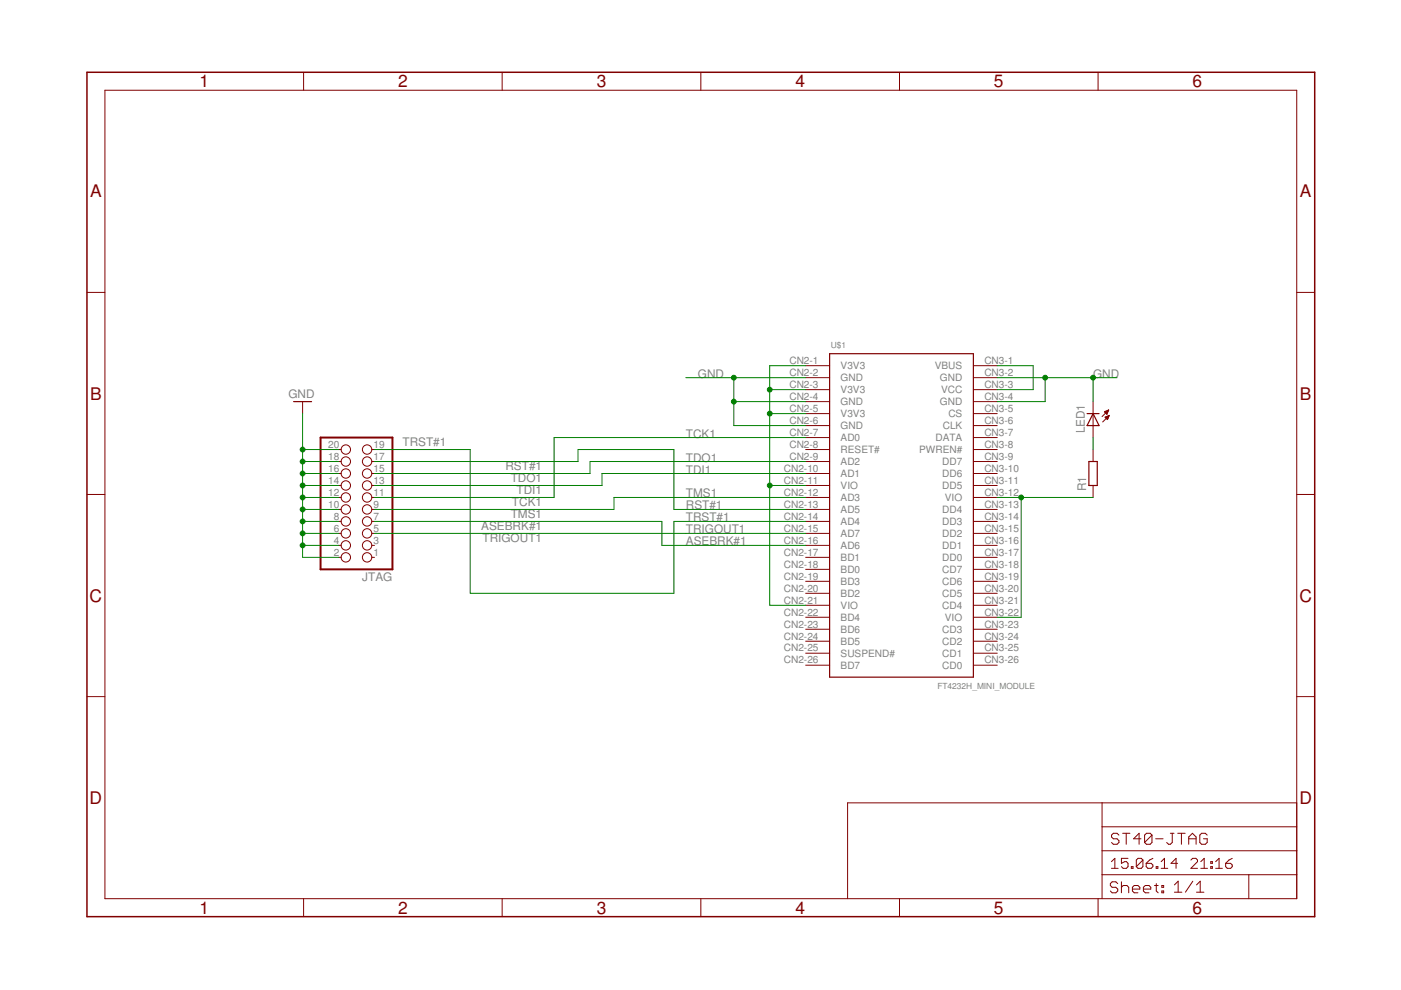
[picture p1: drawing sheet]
<?xml version="1.0" encoding="utf-8"?>
<!DOCTYPE eagle SYSTEM "eagle.dtd">
<!--
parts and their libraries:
SparkFun-Aesthetics: Licensing: Creative Commons ShareAlike 4.0 International - https://creativecommons.org/licenses/by-sa/4.0
-->
<eagle version="6.5.0">
<drawing>
<settings>
<setting alwaysvectorfont="no"/>
<setting verticaltext="up"/>
</settings>
<grid distance="0.1" unitdist="inch" unit="inch" style="lines" multiple="1" display="no" altdistance="0.01" altunitdist="inch" altunit="inch"/>
<schematic xreflabel="%F%N/%S.%C%R" xrefpart="/%S.%C%R">
<libraries>
<library name="pinhead">
<symbols>
<symbol name="PINH2X10">
<wire x1="-6.35" y1="-15.24" x2="8.89" y2="-15.24" width="0.4064" layer="94"/>
<wire x1="8.89" y1="-15.24" x2="8.89" y2="12.7" width="0.4064" layer="94"/>
<wire x1="8.89" y1="12.7" x2="-6.35" y2="12.7" width="0.4064" layer="94"/>
<wire x1="-6.35" y1="12.7" x2="-6.35" y2="-15.24" width="0.4064" layer="94"/>
<text x="-6.35" y="13.335" size="1.778" layer="95">&gt;NAME</text>
<text x="-6.35" y="-17.78" size="1.778" layer="96">&gt;VALUE</text>
<pin name="1" x="-2.54" y="10.16" visible="pad" length="short" direction="pas" function="dot"/>
<pin name="2" x="5.08" y="10.16" visible="pad" length="short" direction="pas" function="dot" rot="R180"/>
<pin name="3" x="-2.54" y="7.62" visible="pad" length="short" direction="pas" function="dot"/>
<pin name="4" x="5.08" y="7.62" visible="pad" length="short" direction="pas" function="dot" rot="R180"/>
<pin name="5" x="-2.54" y="5.08" visible="pad" length="short" direction="pas" function="dot"/>
<pin name="6" x="5.08" y="5.08" visible="pad" length="short" direction="pas" function="dot" rot="R180"/>
<pin name="7" x="-2.54" y="2.54" visible="pad" length="short" direction="pas" function="dot"/>
<pin name="8" x="5.08" y="2.54" visible="pad" length="short" direction="pas" function="dot" rot="R180"/>
<pin name="9" x="-2.54" y="0" visible="pad" length="short" direction="pas" function="dot"/>
<pin name="10" x="5.08" y="0" visible="pad" length="short" direction="pas" function="dot" rot="R180"/>
<pin name="11" x="-2.54" y="-2.54" visible="pad" length="short" direction="pas" function="dot"/>
<pin name="12" x="5.08" y="-2.54" visible="pad" length="short" direction="pas" function="dot" rot="R180"/>
<pin name="13" x="-2.54" y="-5.08" visible="pad" length="short" direction="pas" function="dot"/>
<pin name="14" x="5.08" y="-5.08" visible="pad" length="short" direction="pas" function="dot" rot="R180"/>
<pin name="15" x="-2.54" y="-7.62" visible="pad" length="short" direction="pas" function="dot"/>
<pin name="16" x="5.08" y="-7.62" visible="pad" length="short" direction="pas" function="dot" rot="R180"/>
<pin name="17" x="-2.54" y="-10.16" visible="pad" length="short" direction="pas" function="dot"/>
<pin name="18" x="5.08" y="-10.16" visible="pad" length="short" direction="pas" function="dot" rot="R180"/>
<pin name="19" x="-2.54" y="-12.7" visible="pad" length="short" direction="pas" function="dot"/>
<pin name="20" x="5.08" y="-12.7" visible="pad" length="short" direction="pas" function="dot" rot="R180"/>
</symbol>
</symbols>
<devicesets>
<deviceset name="PINHD-2X10" prefix="JP" uservalue="yes">
<gates>
<gate name="A" symbol="PINH2X10" x="0" y="0"/>
</gates>
<devices>
<device name="" package="2X10">
<connects>
<connect gate="A" pin="1" pad="1"/>
<connect gate="A" pin="10" pad="10"/>
<connect gate="A" pin="11" pad="11"/>
<connect gate="A" pin="12" pad="12"/>
<connect gate="A" pin="13" pad="13"/>
<connect gate="A" pin="14" pad="14"/>
<connect gate="A" pin="15" pad="15"/>
<connect gate="A" pin="16" pad="16"/>
<connect gate="A" pin="17" pad="17"/>
<connect gate="A" pin="18" pad="18"/>
<connect gate="A" pin="19" pad="19"/>
<connect gate="A" pin="2" pad="2"/>
<connect gate="A" pin="20" pad="20"/>
<connect gate="A" pin="3" pad="3"/>
<connect gate="A" pin="4" pad="4"/>
<connect gate="A" pin="5" pad="5"/>
<connect gate="A" pin="6" pad="6"/>
<connect gate="A" pin="7" pad="7"/>
<connect gate="A" pin="8" pad="8"/>
<connect gate="A" pin="9" pad="9"/>
</connects>
<technologies>
<technology name=""/>
</technologies>
</device>
<device name="/90" package="2X10/90">
<connects>
<connect gate="A" pin="1" pad="1"/>
<connect gate="A" pin="10" pad="10"/>
<connect gate="A" pin="11" pad="11"/>
<connect gate="A" pin="12" pad="12"/>
<connect gate="A" pin="13" pad="13"/>
<connect gate="A" pin="14" pad="14"/>
<connect gate="A" pin="15" pad="15"/>
<connect gate="A" pin="16" pad="16"/>
<connect gate="A" pin="17" pad="17"/>
<connect gate="A" pin="18" pad="18"/>
<connect gate="A" pin="19" pad="19"/>
<connect gate="A" pin="2" pad="2"/>
<connect gate="A" pin="20" pad="20"/>
<connect gate="A" pin="3" pad="3"/>
<connect gate="A" pin="4" pad="4"/>
<connect gate="A" pin="5" pad="5"/>
<connect gate="A" pin="6" pad="6"/>
<connect gate="A" pin="7" pad="7"/>
<connect gate="A" pin="8" pad="8"/>
<connect gate="A" pin="9" pad="9"/>
</connects>
<technologies>
<technology name=""/>
</technologies>
</device>
</devices>
</deviceset>
</devicesets>
</library>
<library name="ft4232H_mini_module">
<symbols>
<symbol name="FT4232H_MINI_MODULE">
<wire x1="-15.24" y1="33.02" x2="15.24" y2="33.02" width="0.254" layer="94"/>
<wire x1="15.24" y1="33.02" x2="15.24" y2="-35.56" width="0.254" layer="94"/>
<wire x1="15.24" y1="-35.56" x2="-15.24" y2="-35.56" width="0.254" layer="94"/>
<wire x1="-15.24" y1="-35.56" x2="-15.24" y2="33.02" width="0.254" layer="94"/>
<pin name="V3V3@1" x="-20.32" y="30.48" length="middle"/>
<pin name="GND@1" x="-20.32" y="27.94" length="middle"/>
<pin name="V3V3@2" x="-20.32" y="25.4" length="middle"/>
<pin name="GND@2" x="-20.32" y="22.86" length="middle"/>
<pin name="V3V3@3" x="-20.32" y="20.32" length="middle"/>
<pin name="GND@3" x="-20.32" y="17.78" length="middle"/>
<pin name="AD0" x="-20.32" y="15.24" length="middle"/>
<pin name="AD2" x="-20.32" y="10.16" length="middle"/>
<pin name="RESET#" x="-20.32" y="12.7" length="middle"/>
<pin name="AD1" x="-20.32" y="7.62" length="middle"/>
<pin name="VIO@1" x="-20.32" y="5.08" length="middle"/>
<pin name="AD3" x="-20.32" y="2.54" length="middle"/>
<pin name="AD5" x="-20.32" y="0" length="middle"/>
<pin name="AD4" x="-20.32" y="-2.54" length="middle"/>
<pin name="AD7" x="-20.32" y="-5.08" length="middle"/>
<pin name="AD6" x="-20.32" y="-7.62" length="middle"/>
<pin name="BD1" x="-20.32" y="-10.16" length="middle"/>
<pin name="BD0" x="-20.32" y="-12.7" length="middle"/>
<pin name="BD3" x="-20.32" y="-15.24" length="middle"/>
<pin name="BD2" x="-20.32" y="-17.78" length="middle"/>
<pin name="VIO@2" x="-20.32" y="-20.32" length="middle"/>
<pin name="BD4" x="-20.32" y="-22.86" length="middle"/>
<pin name="BD6" x="-20.32" y="-25.4" length="middle"/>
<pin name="BD5" x="-20.32" y="-27.94" length="middle"/>
<pin name="SUSPEND#" x="-20.32" y="-30.48" length="middle"/>
<pin name="BD7" x="-20.32" y="-33.02" length="middle"/>
<pin name="VBUS" x="20.32" y="30.48" length="middle" rot="R180"/>
<pin name="GND@4" x="20.32" y="27.94" length="middle" rot="R180"/>
<pin name="VCC" x="20.32" y="25.4" length="middle" rot="R180"/>
<pin name="GND@5" x="20.32" y="22.86" length="middle" rot="R180"/>
<pin name="CS" x="20.32" y="20.32" length="middle" rot="R180"/>
<pin name="CLK" x="20.32" y="17.78" length="middle" rot="R180"/>
<pin name="DATA" x="20.32" y="15.24" length="middle" rot="R180"/>
<pin name="DD7" x="20.32" y="10.16" length="middle" rot="R180"/>
<pin name="PWREN#" x="20.32" y="12.7" length="middle" rot="R180"/>
<pin name="DD6" x="20.32" y="7.62" length="middle" rot="R180"/>
<pin name="DD5" x="20.32" y="5.08" length="middle" rot="R180"/>
<pin name="VIO@3" x="20.32" y="2.54" length="middle" rot="R180"/>
<pin name="DD4" x="20.32" y="0" length="middle" rot="R180"/>
<pin name="DD3" x="20.32" y="-2.54" length="middle" rot="R180"/>
<pin name="DD2" x="20.32" y="-5.08" length="middle" rot="R180"/>
<pin name="DD1" x="20.32" y="-7.62" length="middle" rot="R180"/>
<pin name="DD0" x="20.32" y="-10.16" length="middle" rot="R180"/>
<pin name="CD7" x="20.32" y="-12.7" length="middle" rot="R180"/>
<pin name="CD6" x="20.32" y="-15.24" length="middle" rot="R180"/>
<pin name="CD5" x="20.32" y="-17.78" length="middle" rot="R180"/>
<pin name="CD4" x="20.32" y="-20.32" length="middle" rot="R180"/>
<pin name="VIO@4" x="20.32" y="-22.86" length="middle" rot="R180"/>
<pin name="CD3" x="20.32" y="-25.4" length="middle" rot="R180"/>
<pin name="CD2" x="20.32" y="-27.94" length="middle" rot="R180"/>
<pin name="CD1" x="20.32" y="-30.48" length="middle" rot="R180"/>
<pin name="CD0" x="20.32" y="-33.02" length="middle" rot="R180"/>
<text x="-14.986" y="34.29" size="1.27" layer="95">&gt;NAME</text>
<text x="7.62" y="-38.1" size="1.27" layer="96">&gt;VALUE</text>
</symbol>
</symbols>
<devicesets>
<deviceset name="FT4232H_MINI_MODULE">
<gates>
<gate name="G$1" symbol="FT4232H_MINI_MODULE" x="0" y="0"/>
</gates>
<devices>
<device name="" package="PINHEAD">
<connects>
<connect gate="G$1" pin="AD0" pad="CN2-7"/>
<connect gate="G$1" pin="AD1" pad="CN2-10"/>
<connect gate="G$1" pin="AD2" pad="CN2-9"/>
<connect gate="G$1" pin="AD3" pad="CN2-12"/>
<connect gate="G$1" pin="AD4" pad="CN2-14"/>
<connect gate="G$1" pin="AD5" pad="CN2-13"/>
<connect gate="G$1" pin="AD6" pad="CN2-16"/>
<connect gate="G$1" pin="AD7" pad="CN2-15"/>
<connect gate="G$1" pin="BD0" pad="CN2-18"/>
<connect gate="G$1" pin="BD1" pad="CN2-17"/>
<connect gate="G$1" pin="BD2" pad="CN2-20"/>
<connect gate="G$1" pin="BD3" pad="CN2-19"/>
<connect gate="G$1" pin="BD4" pad="CN2-22"/>
<connect gate="G$1" pin="BD5" pad="CN2-24"/>
<connect gate="G$1" pin="BD6" pad="CN2-23"/>
<connect gate="G$1" pin="BD7" pad="CN2-26"/>
<connect gate="G$1" pin="CD0" pad="CN3-26"/>
<connect gate="G$1" pin="CD1" pad="CN3-25"/>
<connect gate="G$1" pin="CD2" pad="CN3-24"/>
<connect gate="G$1" pin="CD3" pad="CN3-23"/>
<connect gate="G$1" pin="CD4" pad="CN3-21"/>
<connect gate="G$1" pin="CD5" pad="CN3-20"/>
<connect gate="G$1" pin="CD6" pad="CN3-19"/>
<connect gate="G$1" pin="CD7" pad="CN3-18"/>
<connect gate="G$1" pin="CLK" pad="CN3-6"/>
<connect gate="G$1" pin="CS" pad="CN3-5"/>
<connect gate="G$1" pin="DATA" pad="CN3-7"/>
<connect gate="G$1" pin="DD0" pad="CN3-17"/>
<connect gate="G$1" pin="DD1" pad="CN3-16"/>
<connect gate="G$1" pin="DD2" pad="CN3-15"/>
<connect gate="G$1" pin="DD3" pad="CN3-14"/>
<connect gate="G$1" pin="DD4" pad="CN3-13"/>
<connect gate="G$1" pin="DD5" pad="CN3-11"/>
<connect gate="G$1" pin="DD6" pad="CN3-10"/>
<connect gate="G$1" pin="DD7" pad="CN3-9"/>
<connect gate="G$1" pin="GND@1" pad="CN2-2"/>
<connect gate="G$1" pin="GND@2" pad="CN2-4"/>
<connect gate="G$1" pin="GND@3" pad="CN2-6"/>
<connect gate="G$1" pin="GND@4" pad="CN3-2"/>
<connect gate="G$1" pin="GND@5" pad="CN3-4"/>
<connect gate="G$1" pin="PWREN#" pad="CN3-8"/>
<connect gate="G$1" pin="RESET#" pad="CN2-8"/>
<connect gate="G$1" pin="SUSPEND#" pad="CN2-25"/>
<connect gate="G$1" pin="V3V3@1" pad="CN2-1"/>
<connect gate="G$1" pin="V3V3@2" pad="CN2-3"/>
<connect gate="G$1" pin="V3V3@3" pad="CN2-5"/>
<connect gate="G$1" pin="VBUS" pad="CN3-1"/>
<connect gate="G$1" pin="VCC" pad="CN3-3"/>
<connect gate="G$1" pin="VIO@1" pad="CN2-11"/>
<connect gate="G$1" pin="VIO@2" pad="CN2-21"/>
<connect gate="G$1" pin="VIO@3" pad="CN3-12"/>
<connect gate="G$1" pin="VIO@4" pad="CN3-22"/>
</connects>
<technologies>
<technology name=""/>
</technologies>
</device>
</devices>
</deviceset>
</devicesets>
</library>
<library name="SparkFun-Aesthetics">
<symbols>
<symbol name="DGND">
<wire x1="-1.905" y1="0" x2="1.905" y2="0" width="0.254" layer="94"/>
<text x="-2.54" y="-2.54" size="1.778" layer="96">&gt;VALUE</text>
<pin name="GND" x="0" y="2.54" visible="off" length="short" direction="sup" rot="R270"/>
</symbol>
</symbols>
<devicesets>
<deviceset name="GND" prefix="GND">
<gates>
<gate name="1" symbol="DGND" x="0" y="0"/>
</gates>
<devices>
<device name="">
<technologies>
<technology name=""/>
</technologies>
</device>
</devices>
</deviceset>
</devicesets>
</library>
<library name="resistor">
<symbols>
<symbol name="R-EU">
<wire x1="-2.54" y1="-0.889" x2="2.54" y2="-0.889" width="0.254" layer="94"/>
<wire x1="2.54" y1="0.889" x2="-2.54" y2="0.889" width="0.254" layer="94"/>
<wire x1="2.54" y1="-0.889" x2="2.54" y2="0.889" width="0.254" layer="94"/>
<wire x1="-2.54" y1="-0.889" x2="-2.54" y2="0.889" width="0.254" layer="94"/>
<text x="-3.81" y="1.4986" size="1.778" layer="95">&gt;NAME</text>
<text x="-3.81" y="-3.302" size="1.778" layer="96">&gt;VALUE</text>
<pin name="2" x="5.08" y="0" visible="off" length="short" direction="pas" swaplevel="1" rot="R180"/>
<pin name="1" x="-5.08" y="0" visible="off" length="short" direction="pas" swaplevel="1"/>
</symbol>
</symbols>
<devicesets>
<deviceset name="R-EU_" prefix="R" uservalue="yes">
<gates>
<gate name="G$1" symbol="R-EU" x="0" y="0"/>
</gates>
<devices>
<device name="R0402" package="R0402">
<connects>
<connect gate="G$1" pin="1" pad="1"/>
<connect gate="G$1" pin="2" pad="2"/>
</connects>
<technologies>
<technology name=""/>
</technologies>
</device>
<device name="R0603" package="R0603">
<connects>
<connect gate="G$1" pin="1" pad="1"/>
<connect gate="G$1" pin="2" pad="2"/>
</connects>
<technologies>
<technology name=""/>
</technologies>
</device>
<device name="R0805" package="R0805">
<connects>
<connect gate="G$1" pin="1" pad="1"/>
<connect gate="G$1" pin="2" pad="2"/>
</connects>
<technologies>
<technology name=""/>
</technologies>
</device>
<device name="R0805W" package="R0805W">
<connects>
<connect gate="G$1" pin="1" pad="1"/>
<connect gate="G$1" pin="2" pad="2"/>
</connects>
<technologies>
<technology name=""/>
</technologies>
</device>
<device name="R1005" package="R1005">
<connects>
<connect gate="G$1" pin="1" pad="1"/>
<connect gate="G$1" pin="2" pad="2"/>
</connects>
<technologies>
<technology name=""/>
</technologies>
</device>
<device name="R1206" package="R1206">
<connects>
<connect gate="G$1" pin="1" pad="1"/>
<connect gate="G$1" pin="2" pad="2"/>
</connects>
<technologies>
<technology name=""/>
</technologies>
</device>
<device name="R1206W" package="R1206W">
<connects>
<connect gate="G$1" pin="1" pad="1"/>
<connect gate="G$1" pin="2" pad="2"/>
</connects>
<technologies>
<technology name=""/>
</technologies>
</device>
<device name="R1210" package="R1210">
<connects>
<connect gate="G$1" pin="1" pad="1"/>
<connect gate="G$1" pin="2" pad="2"/>
</connects>
<technologies>
<technology name=""/>
</technologies>
</device>
<device name="R1210W" package="R1210W">
<connects>
<connect gate="G$1" pin="1" pad="1"/>
<connect gate="G$1" pin="2" pad="2"/>
</connects>
<technologies>
<technology name=""/>
</technologies>
</device>
<device name="R2010" package="R2010">
<connects>
<connect gate="G$1" pin="1" pad="1"/>
<connect gate="G$1" pin="2" pad="2"/>
</connects>
<technologies>
<technology name=""/>
</technologies>
</device>
<device name="R2010W" package="R2010W">
<connects>
<connect gate="G$1" pin="1" pad="1"/>
<connect gate="G$1" pin="2" pad="2"/>
</connects>
<technologies>
<technology name=""/>
</technologies>
</device>
<device name="R2012" package="R2012">
<connects>
<connect gate="G$1" pin="1" pad="1"/>
<connect gate="G$1" pin="2" pad="2"/>
</connects>
<technologies>
<technology name=""/>
</technologies>
</device>
<device name="R2012W" package="R2012W">
<connects>
<connect gate="G$1" pin="1" pad="1"/>
<connect gate="G$1" pin="2" pad="2"/>
</connects>
<technologies>
<technology name=""/>
</technologies>
</device>
<device name="R2512" package="R2512">
<connects>
<connect gate="G$1" pin="1" pad="1"/>
<connect gate="G$1" pin="2" pad="2"/>
</connects>
<technologies>
<technology name=""/>
</technologies>
</device>
<device name="R2512W" package="R2512W">
<connects>
<connect gate="G$1" pin="1" pad="1"/>
<connect gate="G$1" pin="2" pad="2"/>
</connects>
<technologies>
<technology name=""/>
</technologies>
</device>
<device name="R3216" package="R3216">
<connects>
<connect gate="G$1" pin="1" pad="1"/>
<connect gate="G$1" pin="2" pad="2"/>
</connects>
<technologies>
<technology name=""/>
</technologies>
</device>
<device name="R3216W" package="R3216W">
<connects>
<connect gate="G$1" pin="1" pad="1"/>
<connect gate="G$1" pin="2" pad="2"/>
</connects>
<technologies>
<technology name=""/>
</technologies>
</device>
<device name="R3225" package="R3225">
<connects>
<connect gate="G$1" pin="1" pad="1"/>
<connect gate="G$1" pin="2" pad="2"/>
</connects>
<technologies>
<technology name=""/>
</technologies>
</device>
<device name="R3225W" package="R3225W">
<connects>
<connect gate="G$1" pin="1" pad="1"/>
<connect gate="G$1" pin="2" pad="2"/>
</connects>
<technologies>
<technology name=""/>
</technologies>
</device>
<device name="R5025" package="R5025">
<connects>
<connect gate="G$1" pin="1" pad="1"/>
<connect gate="G$1" pin="2" pad="2"/>
</connects>
<technologies>
<technology name=""/>
</technologies>
</device>
<device name="R5025W" package="R5025W">
<connects>
<connect gate="G$1" pin="1" pad="1"/>
<connect gate="G$1" pin="2" pad="2"/>
</connects>
<technologies>
<technology name=""/>
</technologies>
</device>
<device name="R6332" package="R6332">
<connects>
<connect gate="G$1" pin="1" pad="1"/>
<connect gate="G$1" pin="2" pad="2"/>
</connects>
<technologies>
<technology name=""/>
</technologies>
</device>
<device name="R6332W" package="R6332W">
<connects>
<connect gate="G$1" pin="1" pad="1"/>
<connect gate="G$1" pin="2" pad="2"/>
</connects>
<technologies>
<technology name=""/>
</technologies>
</device>
<device name="M0805" package="M0805">
<connects>
<connect gate="G$1" pin="1" pad="1"/>
<connect gate="G$1" pin="2" pad="2"/>
</connects>
<technologies>
<technology name=""/>
</technologies>
</device>
<device name="M1206" package="M1206">
<connects>
<connect gate="G$1" pin="1" pad="1"/>
<connect gate="G$1" pin="2" pad="2"/>
</connects>
<technologies>
<technology name=""/>
</technologies>
</device>
<device name="M1406" package="M1406">
<connects>
<connect gate="G$1" pin="1" pad="1"/>
<connect gate="G$1" pin="2" pad="2"/>
</connects>
<technologies>
<technology name=""/>
</technologies>
</device>
<device name="M2012" package="M2012">
<connects>
<connect gate="G$1" pin="1" pad="1"/>
<connect gate="G$1" pin="2" pad="2"/>
</connects>
<technologies>
<technology name=""/>
</technologies>
</device>
<device name="M2309" package="M2309">
<connects>
<connect gate="G$1" pin="1" pad="1"/>
<connect gate="G$1" pin="2" pad="2"/>
</connects>
<technologies>
<technology name=""/>
</technologies>
</device>
<device name="M3216" package="M3216">
<connects>
<connect gate="G$1" pin="1" pad="1"/>
<connect gate="G$1" pin="2" pad="2"/>
</connects>
<technologies>
<technology name=""/>
</technologies>
</device>
<device name="M3516" package="M3516">
<connects>
<connect gate="G$1" pin="1" pad="1"/>
<connect gate="G$1" pin="2" pad="2"/>
</connects>
<technologies>
<technology name=""/>
</technologies>
</device>
<device name="M5923" package="M5923">
<connects>
<connect gate="G$1" pin="1" pad="1"/>
<connect gate="G$1" pin="2" pad="2"/>
</connects>
<technologies>
<technology name=""/>
</technologies>
</device>
<device name="0204/5" package="0204/5">
<connects>
<connect gate="G$1" pin="1" pad="1"/>
<connect gate="G$1" pin="2" pad="2"/>
</connects>
<technologies>
<technology name=""/>
</technologies>
</device>
<device name="0204/7" package="0204/7">
<connects>
<connect gate="G$1" pin="1" pad="1"/>
<connect gate="G$1" pin="2" pad="2"/>
</connects>
<technologies>
<technology name=""/>
</technologies>
</device>
<device name="0204/2V" package="0204V">
<connects>
<connect gate="G$1" pin="1" pad="1"/>
<connect gate="G$1" pin="2" pad="2"/>
</connects>
<technologies>
<technology name=""/>
</technologies>
</device>
<device name="0207/10" package="0207/10">
<connects>
<connect gate="G$1" pin="1" pad="1"/>
<connect gate="G$1" pin="2" pad="2"/>
</connects>
<technologies>
<technology name=""/>
</technologies>
</device>
<device name="0207/12" package="0207/12">
<connects>
<connect gate="G$1" pin="1" pad="1"/>
<connect gate="G$1" pin="2" pad="2"/>
</connects>
<technologies>
<technology name=""/>
</technologies>
</device>
<device name="0207/15" package="0207/15">
<connects>
<connect gate="G$1" pin="1" pad="1"/>
<connect gate="G$1" pin="2" pad="2"/>
</connects>
<technologies>
<technology name=""/>
</technologies>
</device>
<device name="0207/2V" package="0207/2V">
<connects>
<connect gate="G$1" pin="1" pad="1"/>
<connect gate="G$1" pin="2" pad="2"/>
</connects>
<technologies>
<technology name=""/>
</technologies>
</device>
<device name="0207/5V" package="0207/5V">
<connects>
<connect gate="G$1" pin="1" pad="1"/>
<connect gate="G$1" pin="2" pad="2"/>
</connects>
<technologies>
<technology name=""/>
</technologies>
</device>
<device name="0207/7" package="0207/7">
<connects>
<connect gate="G$1" pin="1" pad="1"/>
<connect gate="G$1" pin="2" pad="2"/>
</connects>
<technologies>
<technology name=""/>
</technologies>
</device>
<device name="0309/10" package="0309/10">
<connects>
<connect gate="G$1" pin="1" pad="1"/>
<connect gate="G$1" pin="2" pad="2"/>
</connects>
<technologies>
<technology name=""/>
</technologies>
</device>
<device name="0309/12" package="0309/12">
<connects>
<connect gate="G$1" pin="1" pad="1"/>
<connect gate="G$1" pin="2" pad="2"/>
</connects>
<technologies>
<technology name=""/>
</technologies>
</device>
<device name="0309/V" package="0309V">
<connects>
<connect gate="G$1" pin="1" pad="1"/>
<connect gate="G$1" pin="2" pad="2"/>
</connects>
<technologies>
<technology name=""/>
</technologies>
</device>
<device name="0411/12" package="0411/12">
<connects>
<connect gate="G$1" pin="1" pad="1"/>
<connect gate="G$1" pin="2" pad="2"/>
</connects>
<technologies>
<technology name=""/>
</technologies>
</device>
<device name="0411/15" package="0411/15">
<connects>
<connect gate="G$1" pin="1" pad="1"/>
<connect gate="G$1" pin="2" pad="2"/>
</connects>
<technologies>
<technology name=""/>
</technologies>
</device>
<device name="0411/3V" package="0411V">
<connects>
<connect gate="G$1" pin="1" pad="1"/>
<connect gate="G$1" pin="2" pad="2"/>
</connects>
<technologies>
<technology name=""/>
</technologies>
</device>
<device name="0414/15" package="0414/15">
<connects>
<connect gate="G$1" pin="1" pad="1"/>
<connect gate="G$1" pin="2" pad="2"/>
</connects>
<technologies>
<technology name=""/>
</technologies>
</device>
<device name="0414/5V" package="0414V">
<connects>
<connect gate="G$1" pin="1" pad="1"/>
<connect gate="G$1" pin="2" pad="2"/>
</connects>
<technologies>
<technology name=""/>
</technologies>
</device>
<device name="0617/17" package="0617/17">
<connects>
<connect gate="G$1" pin="1" pad="1"/>
<connect gate="G$1" pin="2" pad="2"/>
</connects>
<technologies>
<technology name=""/>
</technologies>
</device>
<device name="0617/22" package="0617/22">
<connects>
<connect gate="G$1" pin="1" pad="1"/>
<connect gate="G$1" pin="2" pad="2"/>
</connects>
<technologies>
<technology name=""/>
</technologies>
</device>
<device name="0617/5V" package="0617V">
<connects>
<connect gate="G$1" pin="1" pad="1"/>
<connect gate="G$1" pin="2" pad="2"/>
</connects>
<technologies>
<technology name=""/>
</technologies>
</device>
<device name="0922/22" package="0922/22">
<connects>
<connect gate="G$1" pin="1" pad="1"/>
<connect gate="G$1" pin="2" pad="2"/>
</connects>
<technologies>
<technology name=""/>
</technologies>
</device>
<device name="0613/5V" package="P0613V">
<connects>
<connect gate="G$1" pin="1" pad="1"/>
<connect gate="G$1" pin="2" pad="2"/>
</connects>
<technologies>
<technology name=""/>
</technologies>
</device>
<device name="0613/15" package="P0613/15">
<connects>
<connect gate="G$1" pin="1" pad="1"/>
<connect gate="G$1" pin="2" pad="2"/>
</connects>
<technologies>
<technology name=""/>
</technologies>
</device>
<device name="0817/22" package="P0817/22">
<connects>
<connect gate="G$1" pin="1" pad="1"/>
<connect gate="G$1" pin="2" pad="2"/>
</connects>
<technologies>
<technology name=""/>
</technologies>
</device>
<device name="0817/7V" package="P0817V">
<connects>
<connect gate="G$1" pin="1" pad="1"/>
<connect gate="G$1" pin="2" pad="2"/>
</connects>
<technologies>
<technology name=""/>
</technologies>
</device>
<device name="V234/12" package="V234/12">
<connects>
<connect gate="G$1" pin="1" pad="1"/>
<connect gate="G$1" pin="2" pad="2"/>
</connects>
<technologies>
<technology name=""/>
</technologies>
</device>
<device name="V235/17" package="V235/17">
<connects>
<connect gate="G$1" pin="1" pad="1"/>
<connect gate="G$1" pin="2" pad="2"/>
</connects>
<technologies>
<technology name=""/>
</technologies>
</device>
<device name="V526-0" package="V526-0">
<connects>
<connect gate="G$1" pin="1" pad="1"/>
<connect gate="G$1" pin="2" pad="2"/>
</connects>
<technologies>
<technology name=""/>
</technologies>
</device>
<device name="MELF0102R" package="MINI_MELF-0102R">
<connects>
<connect gate="G$1" pin="1" pad="1"/>
<connect gate="G$1" pin="2" pad="2"/>
</connects>
<technologies>
<technology name=""/>
</technologies>
</device>
<device name="MELF0102W" package="MINI_MELF-0102W">
<connects>
<connect gate="G$1" pin="1" pad="1"/>
<connect gate="G$1" pin="2" pad="2"/>
</connects>
<technologies>
<technology name=""/>
</technologies>
</device>
<device name="MELF0204R" package="MINI_MELF-0204R">
<connects>
<connect gate="G$1" pin="1" pad="1"/>
<connect gate="G$1" pin="2" pad="2"/>
</connects>
<technologies>
<technology name=""/>
</technologies>
</device>
<device name="MELF0204W" package="MINI_MELF-0204W">
<connects>
<connect gate="G$1" pin="1" pad="1"/>
<connect gate="G$1" pin="2" pad="2"/>
</connects>
<technologies>
<technology name=""/>
</technologies>
</device>
<device name="MELF0207R" package="MINI_MELF-0207R">
<connects>
<connect gate="G$1" pin="1" pad="1"/>
<connect gate="G$1" pin="2" pad="2"/>
</connects>
<technologies>
<technology name=""/>
</technologies>
</device>
<device name="MELF0207W" package="MINI_MELF-0207W">
<connects>
<connect gate="G$1" pin="1" pad="1"/>
<connect gate="G$1" pin="2" pad="2"/>
</connects>
<technologies>
<technology name=""/>
</technologies>
</device>
<device name="0922V" package="0922V">
<connects>
<connect gate="G$1" pin="1" pad="1"/>
<connect gate="G$1" pin="2" pad="2"/>
</connects>
<technologies>
<technology name=""/>
</technologies>
</device>
<device name="RDH/15" package="RDH/15">
<connects>
<connect gate="G$1" pin="1" pad="1"/>
<connect gate="G$1" pin="2" pad="2"/>
</connects>
<technologies>
<technology name=""/>
</technologies>
</device>
<device name="MELF0102AX" package="MINI_MELF-0102AX">
<connects>
<connect gate="G$1" pin="1" pad="1"/>
<connect gate="G$1" pin="2" pad="2"/>
</connects>
<technologies>
<technology name=""/>
</technologies>
</device>
</devices>
</deviceset>
</devicesets>
</library>
<library name="SparkFun-LED">
<symbols>
<symbol name="LED">
<wire x1="1.27" y1="0" x2="0" y2="-2.54" width="0.254" layer="94"/>
<wire x1="0" y1="-2.54" x2="-1.27" y2="0" width="0.254" layer="94"/>
<wire x1="1.27" y1="-2.54" x2="0" y2="-2.54" width="0.254" layer="94"/>
<wire x1="0" y1="-2.54" x2="-1.27" y2="-2.54" width="0.254" layer="94"/>
<wire x1="1.27" y1="0" x2="0" y2="0" width="0.254" layer="94"/>
<wire x1="0" y1="0" x2="-1.27" y2="0" width="0.254" layer="94"/>
<wire x1="0" y1="0" x2="0" y2="-2.54" width="0.1524" layer="94"/>
<wire x1="-2.032" y1="-0.762" x2="-3.429" y2="-2.159" width="0.1524" layer="94"/>
<wire x1="-1.905" y1="-1.905" x2="-3.302" y2="-3.302" width="0.1524" layer="94"/>
<text x="3.556" y="-4.572" size="1.778" layer="95" rot="R90">&gt;NAME</text>
<text x="5.715" y="-4.572" size="1.778" layer="96" rot="R90">&gt;VALUE</text>
<pin name="C" x="0" y="-5.08" visible="off" length="short" direction="pas" rot="R90"/>
<pin name="A" x="0" y="2.54" visible="off" length="short" direction="pas" rot="R270"/>
<polygon width="0.1524" layer="94">
<vertex x="-3.429" y="-2.159"/>
<vertex x="-3.048" y="-1.27"/>
<vertex x="-2.54" y="-1.778"/>
</polygon>
<polygon width="0.1524" layer="94">
<vertex x="-3.302" y="-3.302"/>
<vertex x="-2.921" y="-2.413"/>
<vertex x="-2.413" y="-2.921"/>
</polygon>
</symbol>
</symbols>
<devicesets>
<deviceset name="LED" prefix="LED" uservalue="yes">
<gates>
<gate name="G$1" symbol="LED" x="0" y="0"/>
</gates>
<devices>
<device name="5MM" package="LED5MM">
<connects>
<connect gate="G$1" pin="A" pad="A"/>
<connect gate="G$1" pin="C" pad="K"/>
</connects>
<technologies>
<technology name=""/>
</technologies>
</device>
<device name="3MM" package="LED3MM">
<connects>
<connect gate="G$1" pin="A" pad="A"/>
<connect gate="G$1" pin="C" pad="K"/>
</connects>
<technologies>
<technology name=""/>
</technologies>
</device>
<device name="1206" package="LED-1206">
<connects>
<connect gate="G$1" pin="A" pad="A"/>
<connect gate="G$1" pin="C" pad="C"/>
</connects>
<technologies>
<technology name=""/>
</technologies>
</device>
<device name="0603" package="LED-0603">
<connects>
<connect gate="G$1" pin="A" pad="A"/>
<connect gate="G$1" pin="C" pad="C"/>
</connects>
<technologies>
<technology name=""/>
</technologies>
</device>
<device name="10MM" package="LED10MM">
<connects>
<connect gate="G$1" pin="A" pad="A"/>
<connect gate="G$1" pin="C" pad="C"/>
</connects>
<technologies>
<technology name=""/>
</technologies>
</device>
<device name="-FKIT-1206" package="FKIT-LED-1206">
<connects>
<connect gate="G$1" pin="A" pad="A"/>
<connect gate="G$1" pin="C" pad="C"/>
</connects>
<technologies>
<technology name=""/>
</technologies>
</device>
<device name="-3MM-NO_SILK" package="LED3MM-NS">
<connects>
<connect gate="G$1" pin="A" pad="A"/>
<connect gate="G$1" pin="C" pad="K"/>
</connects>
<technologies>
<technology name=""/>
</technologies>
</device>
<device name="5MM-KIT" package="LED5MM-KIT">
<connects>
<connect gate="G$1" pin="A" pad="A"/>
<connect gate="G$1" pin="C" pad="K"/>
</connects>
<technologies>
<technology name=""/>
</technologies>
</device>
<device name="1206-BOTTOM" package="LED-1206-BOTTOM">
<connects>
<connect gate="G$1" pin="A" pad="A"/>
<connect gate="G$1" pin="C" pad="C"/>
</connects>
<technologies>
<technology name=""/>
</technologies>
</device>
</devices>
</deviceset>
</devicesets>
</library>
<library name="frames">
<symbols>
<symbol name="A4L-LOC">
<wire x1="256.54" y1="3.81" x2="256.54" y2="8.89" width="0.1016" layer="94"/>
<wire x1="256.54" y1="8.89" x2="256.54" y2="13.97" width="0.1016" layer="94"/>
<wire x1="256.54" y1="13.97" x2="256.54" y2="19.05" width="0.1016" layer="94"/>
<wire x1="256.54" y1="19.05" x2="256.54" y2="24.13" width="0.1016" layer="94"/>
<wire x1="161.29" y1="3.81" x2="161.29" y2="24.13" width="0.1016" layer="94"/>
<wire x1="161.29" y1="24.13" x2="215.265" y2="24.13" width="0.1016" layer="94"/>
<wire x1="215.265" y1="24.13" x2="256.54" y2="24.13" width="0.1016" layer="94"/>
<wire x1="246.38" y1="3.81" x2="246.38" y2="8.89" width="0.1016" layer="94"/>
<wire x1="246.38" y1="8.89" x2="256.54" y2="8.89" width="0.1016" layer="94"/>
<wire x1="246.38" y1="8.89" x2="215.265" y2="8.89" width="0.1016" layer="94"/>
<wire x1="215.265" y1="8.89" x2="215.265" y2="3.81" width="0.1016" layer="94"/>
<wire x1="215.265" y1="8.89" x2="215.265" y2="13.97" width="0.1016" layer="94"/>
<wire x1="215.265" y1="13.97" x2="256.54" y2="13.97" width="0.1016" layer="94"/>
<wire x1="215.265" y1="13.97" x2="215.265" y2="19.05" width="0.1016" layer="94"/>
<wire x1="215.265" y1="19.05" x2="256.54" y2="19.05" width="0.1016" layer="94"/>
<wire x1="215.265" y1="19.05" x2="215.265" y2="24.13" width="0.1016" layer="94"/>
<text x="217.17" y="15.24" size="2.54" layer="94" font="vector">&gt;DRAWING_NAME</text>
<text x="217.17" y="10.16" size="2.286" layer="94" font="vector">&gt;LAST_DATE_TIME</text>
<text x="230.505" y="5.08" size="2.54" layer="94" font="vector">&gt;SHEET</text>
<text x="216.916" y="4.953" size="2.54" layer="94" font="vector">Sheet:</text>
<frame x1="0" y1="0" x2="260.35" y2="179.07" columns="6" rows="4" layer="94"/>
</symbol>
</symbols>
<devicesets>
<deviceset name="A4L-LOC" prefix="FRAME" uservalue="yes">
<gates>
<gate name="G$1" symbol="A4L-LOC" x="0" y="0"/>
</gates>
<devices>
<device name="">
<technologies>
<technology name=""/>
</technologies>
</device>
</devices>
</deviceset>
</devicesets>
</library>
</libraries>
<attributes>
</attributes>
<variantdefs>
</variantdefs>
<classes>
<class number="0" name="default" width="0" drill="0">
</class>
</classes>
<parts>
<part name="JTAG" library="pinhead" deviceset="PINHD-2X10" device=""/>
<part name="U$1" library="ft4232H_mini_module" deviceset="FT4232H_MINI_MODULE" device=""/>
<part name="GND1" library="SparkFun-Aesthetics" deviceset="GND" device=""/>
<part name="R1" library="resistor" deviceset="R-EU_" device="M0805"/>
<part name="LED1" library="SparkFun-LED" deviceset="LED" device="1206"/>
<part name="FRAME1" library="frames" deviceset="A4L-LOC" device=""/>
</parts>
<sheets>
<sheet>
<plain>
</plain>
<instances>
<instance part="JTAG" gate="A" x="-71.12" y="167.64" rot="R180"/>
<instance part="U$1" gate="G$1" x="43.18" y="167.64"/>
<instance part="GND1" gate="1" x="-83.82" y="190.5" rot="R180"/>
<instance part="R1" gate="G$1" x="83.82" y="175.26" rot="R90"/>
<instance part="LED1" gate="G$1" x="83.82" y="185.42" rot="R180"/>
<instance part="FRAME1" gate="G$1" x="-129.54" y="81.28"/>
</instances>
<busses>
</busses>
<nets>
<net name="TCK1" class="0">
<segment>
<pinref part="U$1" gate="G$1" pin="AD0"/>
<label x="-2.54" y="182.88" size="1.778" layer="95"/>
<wire x1="22.86" y1="182.88" x2="-30.48" y2="182.88" width="0.1524" layer="91"/>
<wire x1="-30.48" y1="182.88" x2="-30.48" y2="170.18" width="0.1524" layer="91"/>
<pinref part="JTAG" gate="A" pin="11"/>
<wire x1="-68.58" y1="170.18" x2="-30.48" y2="170.18" width="0.1524" layer="91"/>
<label x="-33.02" y="170.18" size="1.778" layer="95" rot="R180"/>
</segment>
</net>
<net name="TDO1" class="0">
<segment>
<pinref part="U$1" gate="G$1" pin="AD2"/>
<wire x1="22.86" y1="177.8" x2="-22.86" y2="177.8" width="0.1524" layer="91"/>
<label x="-2.54" y="177.8" size="1.778" layer="95"/>
<wire x1="-22.86" y1="177.8" x2="-22.86" y2="175.26" width="0.1524" layer="91"/>
<pinref part="JTAG" gate="A" pin="15"/>
<wire x1="-68.58" y1="175.26" x2="-22.86" y2="175.26" width="0.1524" layer="91"/>
<label x="-33.02" y="175.26" size="1.778" layer="95" rot="R180"/>
</segment>
</net>
<net name="TMS1" class="0">
<segment>
<pinref part="JTAG" gate="A" pin="9"/>
<wire x1="-68.58" y1="167.64" x2="-17.78" y2="167.64" width="0.1524" layer="91"/>
<label x="-33.02" y="167.64" size="1.778" layer="95" rot="R180"/>
<wire x1="-17.78" y1="167.64" x2="-17.78" y2="170.18" width="0.1524" layer="91"/>
<pinref part="U$1" gate="G$1" pin="AD3"/>
<wire x1="22.86" y1="170.18" x2="-17.78" y2="170.18" width="0.1524" layer="91"/>
<label x="-2.54" y="170.18" size="1.778" layer="95"/>
</segment>
</net>
<net name="TRIGOUT1" class="0">
<segment>
<pinref part="JTAG" gate="A" pin="5"/>
<wire x1="-68.58" y1="162.56" x2="-2.54" y2="162.56" width="0.1524" layer="91"/>
<label x="-33.02" y="162.56" size="1.778" layer="95" rot="R180"/>
<pinref part="U$1" gate="G$1" pin="AD7"/>
<wire x1="22.86" y1="162.56" x2="0" y2="162.56" width="0.1524" layer="91"/>
<label x="-2.54" y="162.56" size="1.778" layer="95"/>
<wire x1="0" y1="162.56" x2="-2.54" y2="162.56" width="0.1524" layer="91"/>
</segment>
</net>
<net name="TDI1" class="0">
<segment>
<pinref part="JTAG" gate="A" pin="13"/>
<wire x1="-68.58" y1="172.72" x2="-20.32" y2="172.72" width="0.1524" layer="91"/>
<label x="-33.02" y="172.72" size="1.778" layer="95" rot="R180"/>
<pinref part="U$1" gate="G$1" pin="AD1"/>
<wire x1="22.86" y1="175.26" x2="-20.32" y2="175.26" width="0.1524" layer="91"/>
<label x="-2.54" y="175.26" size="1.778" layer="95"/>
<wire x1="-20.32" y1="172.72" x2="-20.32" y2="175.26" width="0.1524" layer="91"/>
</segment>
</net>
<net name="RST#1" class="0">
<segment>
<pinref part="U$1" gate="G$1" pin="AD5"/>
<wire x1="22.86" y1="167.64" x2="-5.08" y2="167.64" width="0.1524" layer="91"/>
<label x="-2.54" y="167.64" size="1.778" layer="95"/>
<pinref part="JTAG" gate="A" pin="17"/>
<wire x1="-68.58" y1="177.8" x2="-25.4" y2="177.8" width="0.1524" layer="91"/>
<label x="-33.02" y="177.8" size="1.778" layer="95" rot="R180"/>
<wire x1="-25.4" y1="177.8" x2="-25.4" y2="180.34" width="0.1524" layer="91"/>
<wire x1="-25.4" y1="180.34" x2="-5.08" y2="180.34" width="0.1524" layer="91"/>
<wire x1="-5.08" y1="180.34" x2="-5.08" y2="167.64" width="0.1524" layer="91"/>
</segment>
</net>
<net name="TRST#1" class="0">
<segment>
<pinref part="U$1" gate="G$1" pin="AD4"/>
<wire x1="22.86" y1="165.1" x2="-5.08" y2="165.1" width="0.1524" layer="91"/>
<label x="-2.54" y="165.1" size="1.778" layer="95"/>
<wire x1="-5.08" y1="165.1" x2="-5.08" y2="149.86" width="0.1524" layer="91"/>
<pinref part="JTAG" gate="A" pin="19"/>
<wire x1="-68.58" y1="180.34" x2="-48.26" y2="180.34" width="0.1524" layer="91"/>
<label x="-53.34" y="182.88" size="1.778" layer="95" rot="R180"/>
<wire x1="-5.08" y1="149.86" x2="-48.26" y2="149.86" width="0.1524" layer="91"/>
<wire x1="-48.26" y1="149.86" x2="-48.26" y2="180.34" width="0.1524" layer="91"/>
</segment>
</net>
<net name="ASEBRK#1" class="0">
<segment>
<pinref part="JTAG" gate="A" pin="7"/>
<wire x1="-68.58" y1="165.1" x2="-7.62" y2="165.1" width="0.1524" layer="91"/>
<label x="-33.02" y="165.1" size="1.778" layer="95" rot="R180"/>
<wire x1="-7.62" y1="165.1" x2="-7.62" y2="160.02" width="0.1524" layer="91"/>
<pinref part="U$1" gate="G$1" pin="AD6"/>
<wire x1="22.86" y1="160.02" x2="0" y2="160.02" width="0.1524" layer="91"/>
<label x="-2.54" y="160.02" size="1.778" layer="95"/>
<wire x1="0" y1="160.02" x2="-2.54" y2="160.02" width="0.1524" layer="91"/>
<wire x1="-7.62" y1="160.02" x2="-2.54" y2="160.02" width="0.1524" layer="91"/>
</segment>
</net>
<net name="GND" class="0">
<segment>
<pinref part="JTAG" gate="A" pin="2"/>
<wire x1="-76.2" y1="157.48" x2="-83.82" y2="157.48" width="0.1524" layer="91"/>
<wire x1="-83.82" y1="157.48" x2="-83.82" y2="160.02" width="0.1524" layer="91"/>
<pinref part="JTAG" gate="A" pin="20"/>
<wire x1="-83.82" y1="160.02" x2="-83.82" y2="162.56" width="0.1524" layer="91"/>
<wire x1="-83.82" y1="162.56" x2="-83.82" y2="165.1" width="0.1524" layer="91"/>
<wire x1="-83.82" y1="165.1" x2="-83.82" y2="167.64" width="0.1524" layer="91"/>
<wire x1="-83.82" y1="167.64" x2="-83.82" y2="170.18" width="0.1524" layer="91"/>
<wire x1="-83.82" y1="170.18" x2="-83.82" y2="172.72" width="0.1524" layer="91"/>
<wire x1="-83.82" y1="172.72" x2="-83.82" y2="175.26" width="0.1524" layer="91"/>
<wire x1="-83.82" y1="175.26" x2="-83.82" y2="177.8" width="0.1524" layer="91"/>
<wire x1="-83.82" y1="177.8" x2="-83.82" y2="180.34" width="0.1524" layer="91"/>
<wire x1="-83.82" y1="180.34" x2="-83.82" y2="187.96" width="0.1524" layer="91"/>
<wire x1="-76.2" y1="180.34" x2="-83.82" y2="180.34" width="0.1524" layer="91"/>
<junction x="-83.82" y="180.34"/>
<pinref part="JTAG" gate="A" pin="18"/>
<wire x1="-76.2" y1="177.8" x2="-83.82" y2="177.8" width="0.1524" layer="91"/>
<junction x="-83.82" y="177.8"/>
<pinref part="JTAG" gate="A" pin="16"/>
<wire x1="-76.2" y1="175.26" x2="-83.82" y2="175.26" width="0.1524" layer="91"/>
<junction x="-83.82" y="175.26"/>
<pinref part="JTAG" gate="A" pin="14"/>
<wire x1="-76.2" y1="172.72" x2="-83.82" y2="172.72" width="0.1524" layer="91"/>
<junction x="-83.82" y="172.72"/>
<pinref part="JTAG" gate="A" pin="12"/>
<wire x1="-76.2" y1="170.18" x2="-83.82" y2="170.18" width="0.1524" layer="91"/>
<junction x="-83.82" y="170.18"/>
<pinref part="JTAG" gate="A" pin="10"/>
<wire x1="-76.2" y1="167.64" x2="-83.82" y2="167.64" width="0.1524" layer="91"/>
<junction x="-83.82" y="167.64"/>
<pinref part="JTAG" gate="A" pin="8"/>
<wire x1="-76.2" y1="165.1" x2="-83.82" y2="165.1" width="0.1524" layer="91"/>
<junction x="-83.82" y="165.1"/>
<pinref part="JTAG" gate="A" pin="6"/>
<wire x1="-76.2" y1="162.56" x2="-83.82" y2="162.56" width="0.1524" layer="91"/>
<junction x="-83.82" y="162.56"/>
<pinref part="JTAG" gate="A" pin="4"/>
<wire x1="-76.2" y1="160.02" x2="-83.82" y2="160.02" width="0.1524" layer="91"/>
<junction x="-83.82" y="160.02"/>
<pinref part="GND1" gate="1" pin="GND"/>
</segment>
<segment>
<pinref part="U$1" gate="G$1" pin="GND@1"/>
<wire x1="22.86" y1="195.58" x2="7.62" y2="195.58" width="0.1524" layer="91"/>
<wire x1="7.62" y1="195.58" x2="-2.54" y2="195.58" width="0.1524" layer="91"/>
<junction x="7.62" y="195.58"/>
<pinref part="U$1" gate="G$1" pin="GND@3"/>
<wire x1="22.86" y1="185.42" x2="7.62" y2="185.42" width="0.1524" layer="91"/>
<wire x1="7.62" y1="185.42" x2="7.62" y2="190.5" width="0.1524" layer="91"/>
<label x="0" y="195.58" size="1.778" layer="95"/>
<pinref part="U$1" gate="G$1" pin="GND@2"/>
<wire x1="7.62" y1="190.5" x2="7.62" y2="195.58" width="0.1524" layer="91"/>
<wire x1="22.86" y1="190.5" x2="7.62" y2="190.5" width="0.1524" layer="91"/>
<junction x="7.62" y="190.5"/>
</segment>
<segment>
<wire x1="73.66" y1="195.58" x2="83.82" y2="195.58" width="0.1524" layer="91"/>
<wire x1="83.82" y1="195.58" x2="88.9" y2="195.58" width="0.1524" layer="91"/>
<wire x1="73.66" y1="190.5" x2="73.66" y2="195.58" width="0.1524" layer="91"/>
<label x="83.82" y="195.58" size="1.778" layer="95"/>
<pinref part="U$1" gate="G$1" pin="GND@4"/>
<wire x1="63.5" y1="195.58" x2="73.66" y2="195.58" width="0.1524" layer="91"/>
<junction x="73.66" y="195.58"/>
<pinref part="U$1" gate="G$1" pin="GND@5"/>
<wire x1="73.66" y1="190.5" x2="63.5" y2="190.5" width="0.1524" layer="91"/>
<wire x1="83.82" y1="190.5" x2="83.82" y2="195.58" width="0.1524" layer="91"/>
<junction x="83.82" y="195.58"/>
<pinref part="LED1" gate="G$1" pin="C"/>
</segment>
</net>
<net name="N$1" class="0">
<segment>
<pinref part="U$1" gate="G$1" pin="VBUS"/>
<wire x1="63.5" y1="198.12" x2="71.12" y2="198.12" width="0.1524" layer="91"/>
<wire x1="71.12" y1="198.12" x2="71.12" y2="193.04" width="0.1524" layer="91"/>
<pinref part="U$1" gate="G$1" pin="VCC"/>
<wire x1="71.12" y1="193.04" x2="63.5" y2="193.04" width="0.1524" layer="91"/>
</segment>
</net>
<net name="N$2" class="0">
<segment>
<pinref part="U$1" gate="G$1" pin="V3V3@1"/>
<wire x1="22.86" y1="198.12" x2="15.24" y2="198.12" width="0.1524" layer="91"/>
<wire x1="15.24" y1="198.12" x2="15.24" y2="193.04" width="0.1524" layer="91"/>
<wire x1="15.24" y1="193.04" x2="15.24" y2="187.96" width="0.1524" layer="91"/>
<wire x1="15.24" y1="187.96" x2="15.24" y2="172.72" width="0.1524" layer="91"/>
<wire x1="15.24" y1="172.72" x2="15.24" y2="147.32" width="0.1524" layer="91"/>
<wire x1="15.24" y1="147.32" x2="22.86" y2="147.32" width="0.1524" layer="91"/>
<pinref part="U$1" gate="G$1" pin="V3V3@2"/>
<wire x1="22.86" y1="193.04" x2="15.24" y2="193.04" width="0.1524" layer="91"/>
<junction x="15.24" y="193.04"/>
<pinref part="U$1" gate="G$1" pin="V3V3@3"/>
<wire x1="22.86" y1="187.96" x2="15.24" y2="187.96" width="0.1524" layer="91"/>
<junction x="15.24" y="187.96"/>
<pinref part="U$1" gate="G$1" pin="VIO@1"/>
<wire x1="22.86" y1="172.72" x2="15.24" y2="172.72" width="0.1524" layer="91"/>
<junction x="15.24" y="172.72"/>
</segment>
</net>
<net name="N$3" class="0">
<segment>
<pinref part="U$1" gate="G$1" pin="VIO@3"/>
<wire x1="63.5" y1="170.18" x2="68.58" y2="170.18" width="0.1524" layer="91"/>
<wire x1="68.58" y1="170.18" x2="68.58" y2="144.78" width="0.1524" layer="91"/>
<pinref part="U$1" gate="G$1" pin="VIO@4"/>
<wire x1="68.58" y1="144.78" x2="63.5" y2="144.78" width="0.1524" layer="91"/>
<pinref part="R1" gate="G$1" pin="1"/>
<wire x1="83.82" y1="170.18" x2="68.58" y2="170.18" width="0.1524" layer="91"/>
<junction x="68.58" y="170.18"/>
</segment>
</net>
<net name="N$4" class="0">
<segment>
<pinref part="R1" gate="G$1" pin="2"/>
<wire x1="83.82" y1="180.34" x2="83.82" y2="182.88" width="0.1524" layer="91"/>
<pinref part="LED1" gate="G$1" pin="A"/>
</segment>
</net>
</nets>
</sheet>
</sheets>
<errors>
<approved hash="113,1,222.208,50.9312,JTAG,,,,,"/>
<approved hash="113,1,109.658,59.8212,TTL_PIO_UART,,,,,"/>
<approved hash="113,1,29.1677,62.3612,I2C_JTAG,,,,,"/>
<approved hash="113,1,284.48,158.908,RS232,,,,,"/>
</errors>
</schematic>
</drawing>
</eagle>
